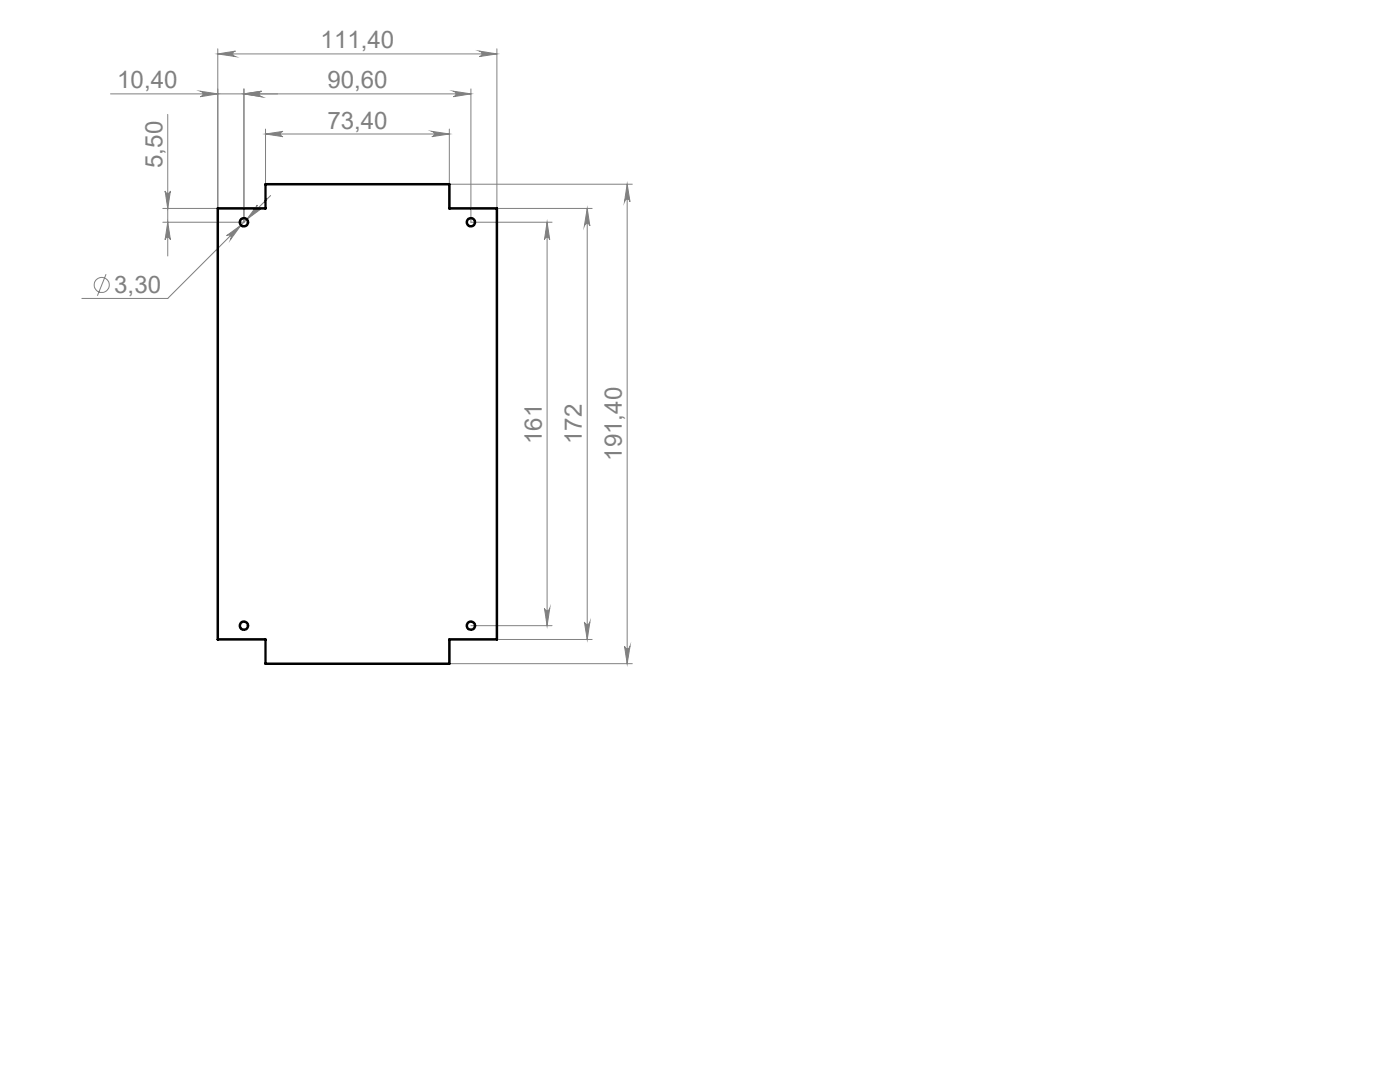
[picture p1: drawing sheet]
<svg xmlns="http://www.w3.org/2000/svg" width="279mm" height="216mm" viewBox="0 0 279 216" stroke-linecap="round" stroke-linejoin="round" font-family="sans-serif">
<g fill="none" stroke="#808080" stroke-width=".2">
<path d="M40 18.2l3.5 .5-3.5 .6a.55 .55 0 0 0 .5-.5 .55 .55 0 0 0-.5-.6zM43.5 10.8l3.5-.6a.55 .55 0 0 0-.5 .5 .55 .55 0 0 0 .5 .6zM43.5 9.7v31.9h-11M43.5 10.8h55.7M48.7 17.7v26.6h-16.2M48.7 18.7l3.5-.5a.55 .55 0 0 0-.5 .6 .55 .55 0 0 0 .5 .5zM90.5 18.2l3.5 .5-3.5 .6a.55 .55 0 0 0 .5-.5 .55 .55 0 0 0-.5-.6zM94 18.7h-72M94 17.7v26.6h16.2M95.7 10.2l3.5 .6-3.5 .5a.55 .55 0 0 0 .5-.6 .55 .55 0 0 0-.5-.5zM99.2 9.7v31.9h19M32.9 38.1a.53 .53 0 0 0 .6 .5 .53 .53 0 0 0 .5-.5l-.5 3.5z"/>
<path d="M33.5 22.8v28.3M53 25.8v10.9M53 26.7h36.7M53 26.7l3.5-.5a.53 .53 0 0 0-.5 .5 .53 .53 0 0 0 .5 .6zM54 39l-20.5 20.5h-17.2M86.2 26.2l3.5 .5-3.5 .6a.53 .53 0 0 0 .5-.6 .53 .53 0 0 0-.5-.5zM89.7 25.8v10.9M89.7 36.8h36.5M125.2 36.8l.5 3.5a.55 .55 0 0 0-.5-.5 .55 .55 0 0 0-.6 .5zM125.2 36.8v95.6M21.2 54.7l-1.8 4.3M33.5 44.3l.5 3.5a.53 .53 0 0 0-.5-.5 .53 .53 0 0 0-.6 .5z"/>
<path d="M45.2 47l2.9-2.1-2.1 2.9a.55 .55 0 0 0 0-.8 .55 .55 0 0 0-.8 0zM51.4 40.9a.52 .52 0 0 0 0 .7 .52 .52 0 0 0 .7 .1l-2.9 2.1zM109.2 44.3l.5 3.5a.53 .53 0 0 0-.5-.5 .53 .53 0 0 0-.5 .5zM109.2 44.3v80.5M117.2 41.6l.5 3.5a.55 .55 0 0 0-.5-.5 .55 .55 0 0 0-.6 .5zM117.2 41.6v86M89.7 132.4h36.5M94 124.8h16.2M99.2 127.6h19M108.7 121.4a.53 .53 0 0 0 .5 .5 .53 .53 0 0 0 .5-.5l-.5 3.4zM116.6 124.1a.55 .55 0 0 0 .6 .5 .55 .55 0 0 0 .5-.5l-.5 3.5zM124.6 128.9a.55 .55 0 0 0 .6 .5 .55 .55 0 0 0 .5-.5l-.5 3.5z"/>
<circle cx="20.3" cy="56.9" r="1.51"/>
</g>
<g fill="#808080">
<path d="M86.2 26.2l3.5 .5-3.5 .6a.53 .53 0 0 0 .5-.6 .53 .53 0 0 0-.5-.5zM53 26.7l3.5-.5a.53 .53 0 0 0-.5 .5 .53 .53 0 0 0 .5 .6zM48.7 18.7l3.5-.5a.55 .55 0 0 0-.5 .6 .55 .55 0 0 0 .5 .5zM40 18.2l3.5 .5-3.5 .6a.55 .55 0 0 0 .5-.5 .55 .55 0 0 0-.5-.6z"/>
<path d="M43.5 10.8l3.5-.6a.55 .55 0 0 0-.5 .5 .55 .55 0 0 0 .5 .6zM95.7 10.2l3.5 .6-3.5 .5a.55 .55 0 0 0 .5-.6 .55 .55 0 0 0-.5-.5zM48.7 18.7l3.5-.5a.55 .55 0 0 0-.5 .6 .55 .55 0 0 0 .5 .5zM90.5 18.2l3.5 .5-3.5 .6a.55 .55 0 0 0 .5-.5 .55 .55 0 0 0-.5-.6zM51.4 40.9l-2.2 2.9 2.9-2.1a.52 .52 0 0 1-.7-.1 .52 .52 0 0 1 0-.7zM45.2 47a.55 .55 0 0 1 .8 0 .55 .55 0 0 1 0 .8l2.1-2.9z"/>
<path d="M33.5 44.3l.5 3.5a.53 .53 0 0 0-.5-.5 .53 .53 0 0 0-.6 .5zM32.9 38.1a.53 .53 0 0 0 .6 .5 .53 .53 0 0 0 .5-.5l-.5 3.5z"/>
<path d="M125.2 36.8l.5 3.5a.55 .55 0 0 0-.5-.5 .55 .55 0 0 0-.6 .5zM124.6 128.9a.55 .55 0 0 0 .6 .5 .55 .55 0 0 0 .5-.5l-.5 3.5zM109.2 44.3l.5 3.5a.53 .53 0 0 0-.5-.5 .53 .53 0 0 0-.5 .5zM108.7 121.4a.53 .53 0 0 0 .5 .5 .53 .53 0 0 0 .5-.5l-.5 3.4z"/>
<path d="M117.2 41.6l.5 3.5a.55 .55 0 0 0-.5-.5 .55 .55 0 0 0-.6 .5zM116.6 124.1a.55 .55 0 0 0 .6 .5 .55 .55 0 0 0 .5-.5l-.5 3.5z"/>
</g>
<g fill="none" stroke="#000" stroke-width=".5">
<path d="M43.5 41.6h9.5v-4.8h36.7v4.8h9.5v86h-9.5v4.8h-36.7v-4.8h-9.5z"/>
<circle cx="48.7" cy="44.4" r=".82"/>
<circle cx="94" cy="44.4" r=".82"/>
<circle cx="48.7" cy="124.8" r=".83"/>
<circle cx="94" cy="124.8" r=".83"/>
</g>
<g font-size="4.8" fill="#808080">
<text x="64" y="9.6">111,40</text>
<text x="23.4" y="17.6">10,40</text>
<text x="65.3" y="17.6">90,60</text>
<text x="65.3" y="25.6">73,40</text>
<text x="32.4" y="33.5" transform="rotate(-90 32.4 33.5)">5,50</text>
<text x="22.8" y="58.4">3,30</text>
<text x="108.1" y="88.6" transform="rotate(-90 108.1 88.6)">161</text>
<text x="116.1" y="88.6" transform="rotate(-90 116.1 88.6)">172</text>
<text x="124.1" y="91.9" transform="rotate(-90 124.1 91.9)">191,40</text>
</g>
</svg>
